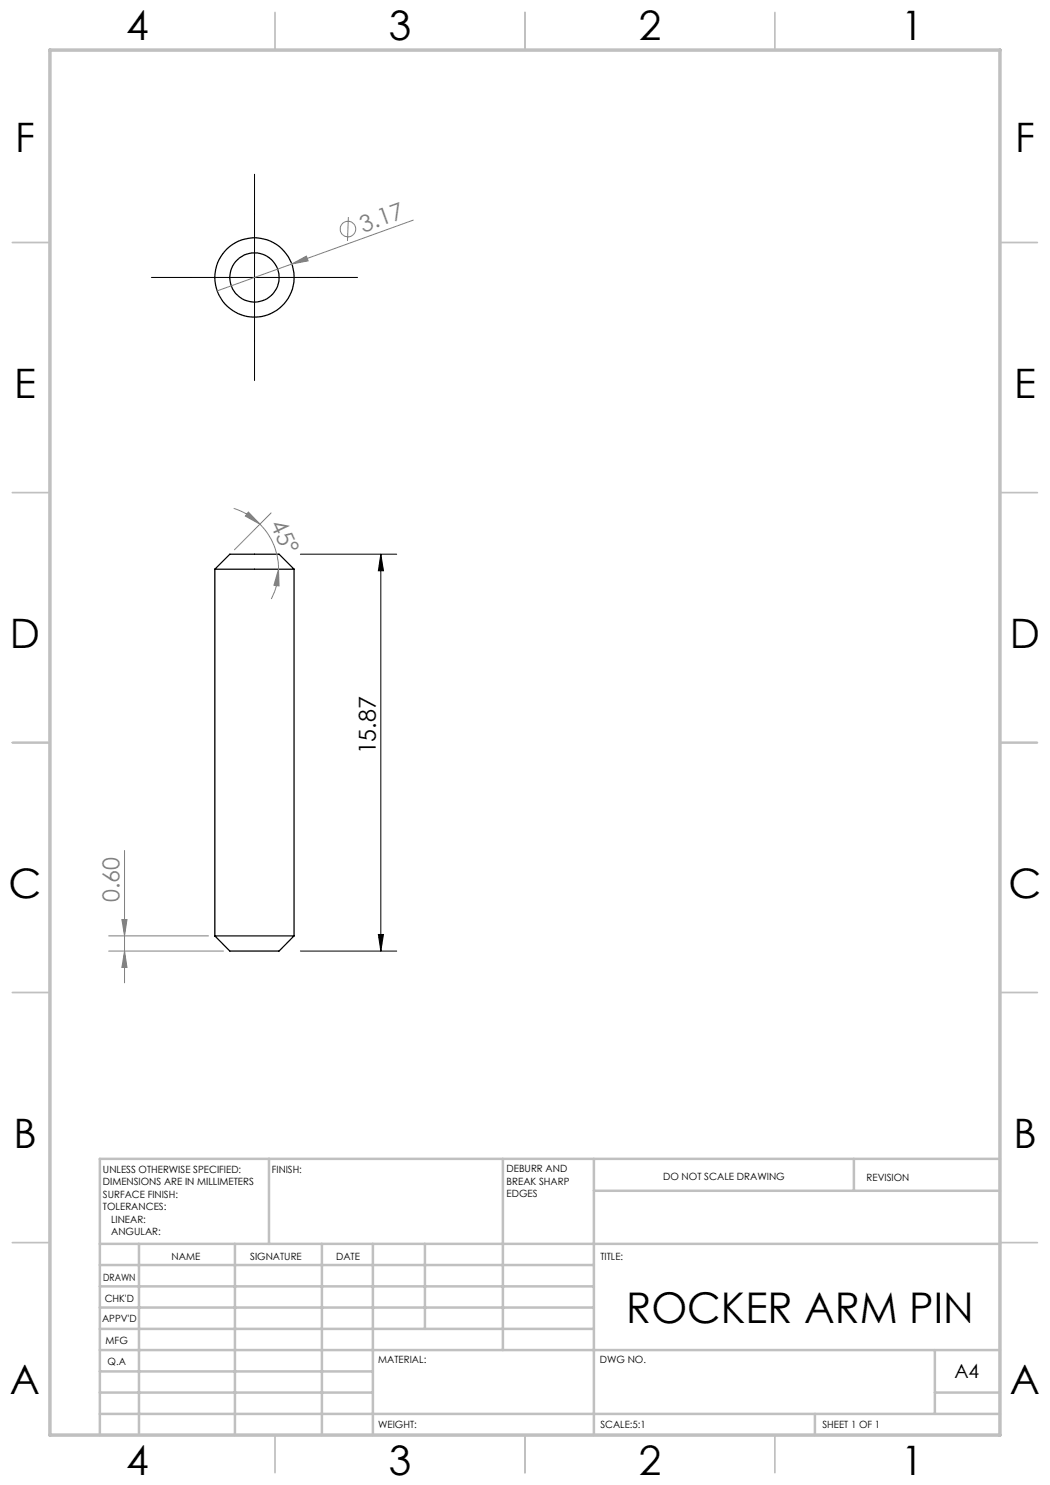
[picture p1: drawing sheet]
<svg xmlns="http://www.w3.org/2000/svg" width="210mm" height="297mm" viewBox="0 0 210 297" stroke-linecap="round" stroke-linejoin="round" font-family="sans-serif">
<g fill="none" stroke="#000" stroke-width=".25">
<path d="M43 113.8h15.8M43 113.8l3-3h9.8l3 3M43 113.8v73.4M58.8 113.8v73.4M43 187.2h15.8M43 187.2l3 3h9.8l3-3"/>
<circle cx="50.9" cy="55.5" r="4.9"/>
<circle cx="50.9" cy="55.5" r="7.9"/>
</g>
<g fill="none" stroke="#808080" stroke-width=".2">
<path d="M58.3 52.8l3-1.6 .3 1zM69.7 43.4l-.2 4.8M82.7 44l-39.2 14.2M46.7 101.7a12.9 12.9 0 0 1 5.3 3.1M49.7 102.4l2.3 2.4-2.9-1.6zM52 104.8a12.7 12.7 0 0 1 3.7 9M54.2 102.6l-7.3 7.4M55.7 113.8l.1 3.4-1-.2zM55.7 113.8a12.5 12.5 0 0 1-1.4 6M24.9 170.1v26.5M21.7 190.2h23M21.7 187.2h20"/>
<path d="M24.4 183.9h1l-.5 3.3zM24.9 190.2l.5 3.3h-1z"/>
<circle cx="69.6" cy="45.8" r="1.55"/>
</g>
<path d="M50.9 34.9v41.2M30.3 55.5h41.2M60.1 110.8h19.2M76.2 110.8l.5 3.4h-1zM76.2 110.8v79.4M60.1 190.2h19.2M75.7 186.9h1l-.5 3.3z" fill="none" stroke="#000" stroke-width=".2"/>
<g fill="none" stroke="#c0c0c0" stroke-width=".35">
<path d="M55 2.5v7.5M105 2.5v7.5M155 2.5v7.5M2.5 48.5h7.5M200 48.5h7.5M2.5 98.5h7.5M200 98.5h7.5M2.5 148.5h7.5M200 148.5h7.5M2.5 198.5h7.5M200 198.5h7.5M2.5 248.5h7.5"/>
<path d="M200 248.5h7.5M55 287v7.5M105 287v7.5M155 287v7.5"/>
</g>
<g fill="none" stroke="#c0c0c0" stroke-width=".5">
<path d="M53.8 231.8v17M100.6 231.8v38.2M118.8 231.8v55.2M118.8 238.2h81.2M170.8 231.8v6.4M200 231.8h-180v55.2M20 248.8h180M20 257.3h98.8M20 253h98.8M27.8 248.8v38.2M47 248.8v38.2M64.4 248.8v38.2"/>
<path d="M74.6 248.8v38.2M85 248.8v17M20 265.8h98.8M20 261.5h98.8M20 278.5h54.6M20 274.3h54.6M20 270h180M187 278.5h13M187 270v12.8M20 282.8h180M163 282.8v4.2"/>
</g>
<path d="M10 10h190v277h-190z" fill="none" stroke="#c0c0c0" stroke-width=".7"/>
<path d="M76.2 110.8l.5 3.4h-1zM75.7 186.9h1l-.5 3.3z" fill="#000"/>
<g fill="#808080">
<path d="M58.3 52.8l3-1.6 .3 1z"/>
<path d="M55.7 113.8l.1 3.4-1-.2zM49.7 102.4l2.3 2.4-2.9-1.6z"/>
<path d="M24.9 190.2l.5 3.3h-1zM24.4 183.9h1l-.5 3.3z"/>
</g>
<text font-size="8.5" x="125.2" y="264.5">ROCKER ARM PIN</text>
<g font-size="8.1">
<text x="25.2" y="8">4</text>
<text x="77.7" y="8">3</text>
<text x="127.7" y="8">2</text>
<text x="180.2" y="8">1</text>
<text x="3" y="30.4">F</text>
<text x="203" y="30.4">F</text>
<text x="2.8" y="79.6">E</text>
<text x="202.8" y="79.6">E</text>
<text x="2" y="129.6">D</text>
<text x="202" y="129.6">D</text>
<text x="1.7" y="179.6">C</text>
<text x="201.7" y="179.6">C</text>
<text x="2.7" y="229.6">B</text>
<text x="202.7" y="229.6">B</text>
<text x="2" y="278.9">A</text>
<text x="202" y="278.9">A</text>
<text x="25.2" y="295">4</text>
<text x="77.7" y="295">3</text>
<text x="127.7" y="295">2</text>
<text x="180.2" y="295">1</text>
</g>
<g font-size="4.7" fill="#808080">
<text x="72.6" y="46.5" transform="rotate(-20 72.6 46.5)">3.17</text>
<text x="53.9" y="104.8" transform="rotate(65 53.9 104.8)">45°</text>
<text x="23.9" y="180.4" transform="rotate(-90 23.9 180.4)">0.60</text>
</g>
<text font-size="4.7" x="75.2" y="150.9" transform="rotate(-90 75.2 150.9)">15.87</text>
<text font-size="3.9" x="190.9" y="275.5">A4</text>
<g font-size="2">
<text x="20.6" y="234.6">UNLESS OTHERWISE SPECIFIED:</text>
<text x="20.6" y="237.1">DIMENSIONS ARE IN MILLIMETERS</text>
<text x="20.6" y="239.6">SURFACE FINISH:</text>
<text x="54.4" y="234.6">FINISH:</text>
<text x="101.3" y="234.5">DEBURR AND</text>
<text x="101.3" y="237">BREAK SHARP</text>
<text x="101.3" y="239.5">EDGES</text>
<text x="132.6" y="236">DO NOT SCALE DRAWING</text>
<text x="173.3" y="236.2">REVISION</text>
<text x="20.6" y="242.1">TOLERANCES:</text>
<text x="22.2" y="244.6">LINEAR:</text>
<text x="22.2" y="247.1">ANGULAR:</text>
<text x="34.3" y="252">NAME</text>
<text x="50" y="251.9">SIGNATURE</text>
<text x="67.2" y="251.9">DATE</text>
<text x="120.1" y="251.9">TITLE:</text>
<text x="20.6" y="256.1">DRAWN</text>
<text x="20.9" y="260.3">CHK'D</text>
<text x="20.4" y="264.4">APPV'D</text>
<text x="21.1" y="268.8">MFG</text>
<text x="21.5" y="273">Q.A</text>
<text x="75.6" y="272.5">MATERIAL:</text>
<text x="120" y="272.5">DWG NO.</text>
<text x="75.6" y="285.5">WEIGHT:</text>
<text x="120.1" y="285.6">SCALE:5:1</text>
<text x="164.5" y="285.6">SHEET 1 OF 1</text>
</g>
</svg>
